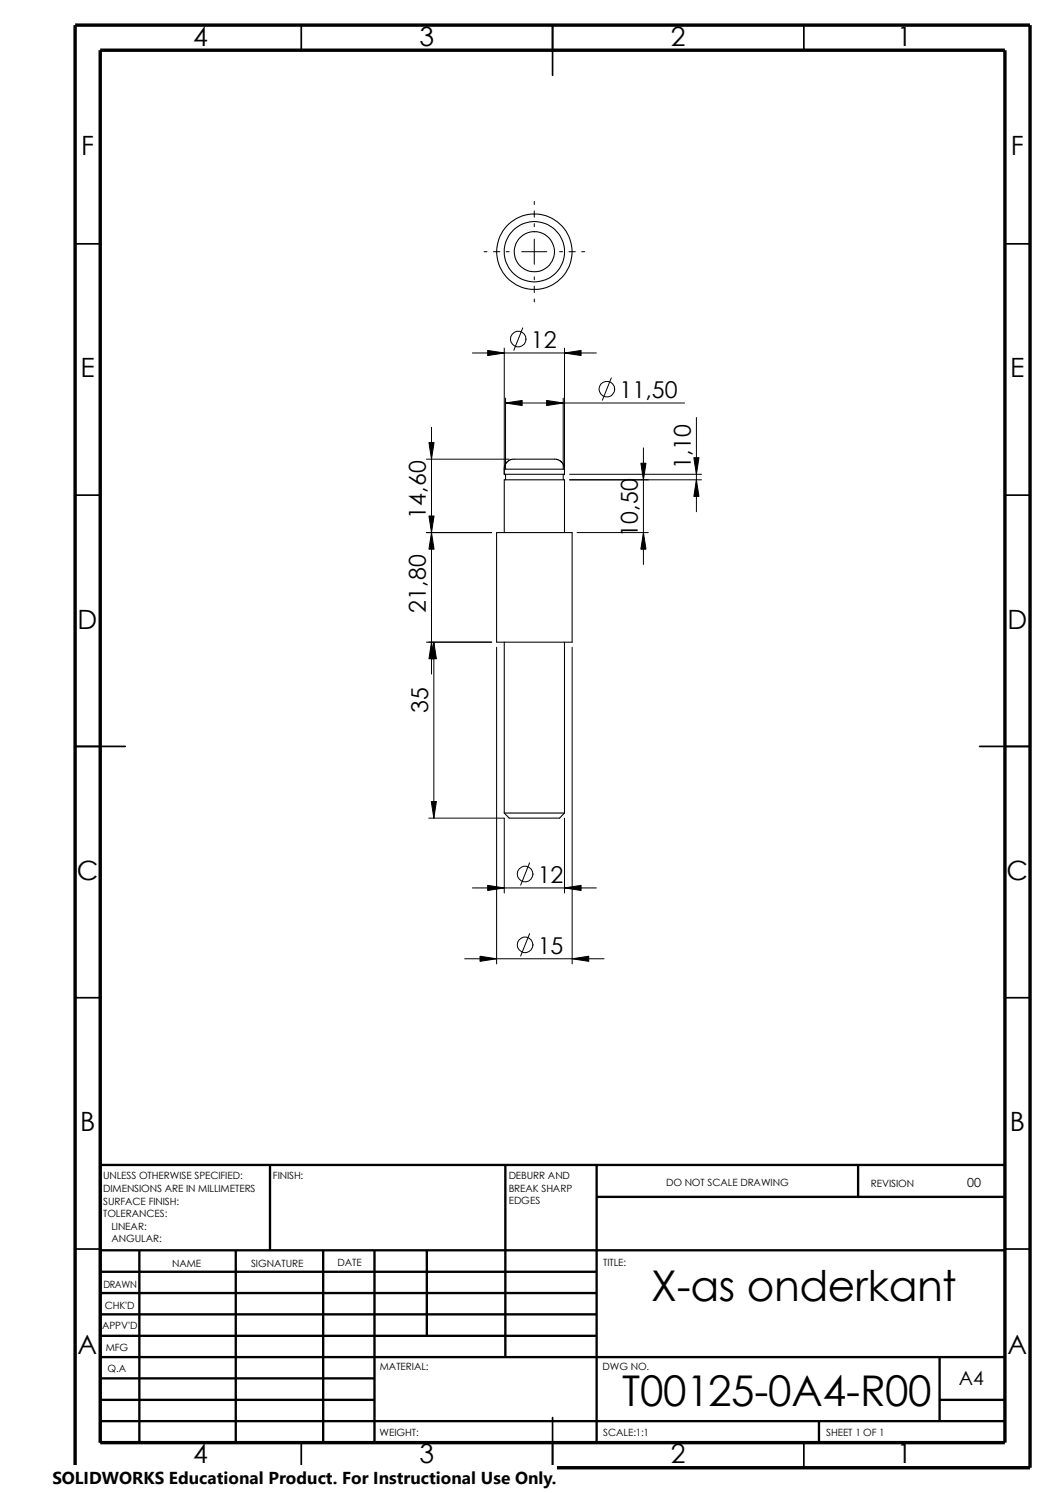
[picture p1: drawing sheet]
<svg xmlns="http://www.w3.org/2000/svg" width="210mm" height="297mm" viewBox="0 0 210 297" stroke-linecap="round" stroke-linejoin="round" font-family="sans-serif">
<g fill="none" stroke="#000" stroke-width=".34">
<path d="M59.9 5v5M109.9 5v10M159.9 5v5M14.9 48.5h5M199.9 48.5h5M14.9 98.5h5M199.9 98.5h5M14.9 148.5h10M194.9 148.5h10M14.9 198.5h5M199.9 198.5h5M14.9 248.5h5"/>
<path d="M199.9 248.5h5M59.9 287v5M109.9 282v10M159.9 287v5"/>
</g>
<g fill="none" stroke="#000" stroke-width=".47">
<path d="M53.7 231.8v17M100.5 231.8v38.2M118.7 231.8v55.2M118.7 238.1h81.2M170.7 231.8v6.3M199.9 231.8h-180v55.2M19.9 248.8h180M19.9 253h98.8M19.9 257.3h98.8M27.7 248.8v38.2M46.9 248.8v38.2M64.3 248.8v38.2"/>
<path d="M74.5 248.8v38.2M84.9 248.8v17M19.9 278.5h54.6M19.9 270h180M19.9 274.2h54.6M19.9 261.5h98.8M19.9 265.8h98.8M186.9 278.5h13M186.9 270v12.7M19.9 282.7h180M162.9 282.7v4.3"/>
</g>
<path d="M14.9 5h190v287h-190zM19.9 10h180v277h-180z" fill="none" stroke="#000" stroke-width=".68" stroke-linecap="butt"/>
<g fill="none" stroke="#000" stroke-width=".21">
<path d="M100.3 93.3l.1-.5 .2-.6 .6-.5 .7-.3h8.8l.7 .3 .4 .3 .4 .6 .1 .7M100.3 93.3h12M100.3 93.3v1.1h12v-1.1M100.6 94.4v1.1M112.1 94.4v1.1M98.8 106h15v21.8h-15zM100.3 106v-10.5h12v10.5M100.3 127.8v34M112.3 127.8v34M100.3 161.8h12M100.3 161.8l1 1h10l1-1"/>
<circle cx="106.3" cy="50.1" r="4"/>
<circle cx="106.3" cy="50.1" r="6"/>
<circle cx="106.3" cy="50.1" r="7.5"/>
</g>
<g fill="none" stroke="#000" stroke-width=".2">
<path d="M96.3 50.1h.6M98.2 50.1h1.2M100.7 50.1h.6M103.8 50.1h5M106.3 40.1v.6M106.3 42v1.2M106.3 44.5v.6M106.3 47.6v5M106.3 55.1v.6M106.3 56.9v1.3M106.3 59.5v.6M111.3 50.1h.6"/>
<path d="M113.2 50.1h1.3M115.7 50.1h.6M94 70.2h24.7M97 69.7l3.3 .5-3.3 .5zM100.3 69.3v25.1M100.6 79.2v14.1M104 65.2l-1.8 4.5M108.8 79.7l3.3 .5-3.3 .5zM112.1 79.2v14.1M112.3 70.2l3.3-.5v1zM112.3 69.3v25.1M121.6 75.2l-1.8 4.4"/>
<path d="M84.8 91.4h16.5M85.3 88.1h1.1l-.5 3.3zM85.9 85v49.1M100.6 80.2l3.3-.5v1zM100.6 80.2h35.6M113.3 95.5h26.3M113.3 94.4h26.3M127.5 92.2h1l-.5 3.3zM128 89.1v23.2M138 91.1h1.1l-.5 3.3zM138.6 95.5l.5 3.3h-1.1zM138.6 83.1v18.7"/>
<path d="M84.8 106h13M85.3 102.7h1.1l-.5 3.3zM85.9 106l.5 3.3h-1.1zM114.8 106h14.2M128 106l.5 3.3h-1zM84.8 127.8h13M85.9 127.8l.5 3.3h-1.1zM86.3 127.8l.5 3.3h-1zM86.3 127.8v35M98.8 128.8v63M113.8 128.8v63M85.8 159.5h1l-.5 3.3z"/>
<path d="M85.3 162.8h15v14.9M94 176.7h24.7M97 176.1l3.3 .6-3.3 .5zM105.4 171.7l-1.8 4.4M112.3 176.7l3.3-.6v1.1zM112.3 162.8v14.9M92.5 190.8h27.7M95.5 190.2l3.3 .6-3.3 .5zM105.4 185.8l-1.8 4.4M113.8 190.8l3.3-.6v1.1z"/>
<circle cx="103.1" cy="67.5" r="1.55"/>
<circle cx="120.7" cy="77.4" r="1.56"/>
<circle cx="104.5" cy="173.9" r="1.56"/>
<circle cx="104.5" cy="188" r="1.55"/>
</g>
<g fill="#000">
<path d="M97 69.7l3.3 .5-3.3 .5zM112.3 70.2l3.3-.5v1zM85.3 88.1h1.1l-.5 3.3zM100.6 80.2l3.3-.5v1zM108.8 79.7l3.3 .5-3.3 .5zM127.5 92.2h1l-.5 3.3zM138 91.1h1.1l-.5 3.3zM138.6 95.5l.5 3.3h-1.1zM85.9 106l.5 3.3h-1.1zM85.3 102.7h1.1l-.5 3.3zM128 106l.5 3.3h-1zM85.9 127.8l.5 3.3h-1.1z"/>
<path d="M86.3 127.8l.5 3.3h-1zM85.8 159.5h1l-.5 3.3zM97 176.1l3.3 .6-3.3 .5zM112.3 176.7l3.3-.6v1.1zM95.5 190.2l3.3 .6-3.3 .5zM113.8 190.8l3.3-.6v1.1z"/>
</g>
<path d="M10.4 291.5h100.4v5.5h-100.4z" fill="#fff"/>
<g font-size="8.4">
<text x="129.6" y="258.7">X-as onderkant</text>
<text x="123.8" y="279.7">T00125-0A4-R00</text>
</g>
<g font-size="5.3">
<text x="38.4" y="9.1">4</text>
<text x="83.4" y="9.1">3</text>
<text x="133.5" y="9.1">2</text>
<text x="178.5" y="9.1">1</text>
<text x="16.1" y="30.9">F</text>
<text x="201.1" y="30.9">F</text>
<text x="16" y="75.1">E</text>
<text x="201" y="75.1">E</text>
<text x="15.5" y="125.1">D</text>
<text x="200.4" y="125.1">D</text>
<text x="15.3" y="175.1">C</text>
<text x="200.3" y="175.1">C</text>
<text x="15.9" y="225.1">B</text>
<text x="200.9" y="225.1">B</text>
<text x="15.5" y="269.3">A</text>
<text x="200.4" y="269.3">A</text>
<text x="38.4" y="291.1">4</text>
<text x="83.4" y="291.1">3</text>
<text x="133.5" y="291.1">2</text>
<text x="178.5" y="291.1">1</text>
</g>
<g font-size="4.6">
<text x="105.6" y="69.3">12</text>
<text x="123.2" y="79.2">11,50</text>
<text x="137.5" y="93.4" transform="rotate(-90 137.5 93.4)">1,10</text>
<text x="84.8" y="103.3" transform="rotate(-90 84.8 103.3)">14,60</text>
<text x="126.9" y="106.8" transform="rotate(-90 126.9 106.8)">10,50</text>
<text x="84.8" y="122" transform="rotate(-90 84.8 122)">21,80</text>
<text x="85.2" y="141.8" transform="rotate(-90 85.2 141.8)">35</text>
<text x="107" y="175.7">12</text>
<text x="107" y="189.8">15</text>
</g>
<text font-size="3.9" x="190.8" y="275.5">A4</text>
<text font-size="3.4" x="10.4" y="295.2">SOLIDWORKS Educational Product. For Instructional Use Only.</text>
<text font-size="2.5" x="192.4" y="236.2">00</text>
<g font-size="2">
<text x="20.5" y="234.7">UNLESS OTHERWISE SPECIFIED:</text>
<text x="20.5" y="237.2">DIMENSIONS ARE IN MILLIMETERS</text>
<text x="20.5" y="239.6">SURFACE FINISH:</text>
<text x="54.3" y="234.7">FINISH:</text>
<text x="101.2" y="239.6">EDGES</text>
<text x="101.2" y="234.6">DEBURR AND</text>
<text x="101.2" y="237.1">BREAK SHARP</text>
<text x="132.5" y="236">DO NOT SCALE DRAWING</text>
<text x="173.3" y="236.2">REVISION</text>
<text x="20.5" y="242.1">TOLERANCES:</text>
<text x="22.2" y="244.6">LINEAR:</text>
<text x="22.2" y="247.1">ANGULAR:</text>
<text x="67.1" y="252">DATE</text>
<text x="120" y="252">TITLE:</text>
<text x="20.6" y="256.2">DRAWN</text>
<text x="34.2" y="252.1">NAME</text>
<text x="50" y="252">SIGNATURE</text>
<text x="20.9" y="260.4">CHK'D</text>
<text x="20.3" y="264.5">APPV'D</text>
<text x="21" y="268.9">MFG</text>
<text x="21.4" y="273.1">Q.A</text>
<text x="75.6" y="272.6">MATERIAL:</text>
<text x="119.9" y="272.6">DWG NO.</text>
<text x="75.5" y="285.6">WEIGHT:</text>
<text x="120" y="285.7">SCALE:1:1</text>
<text x="164.4" y="285.7">SHEET 1 OF 1</text>
</g>
</svg>
